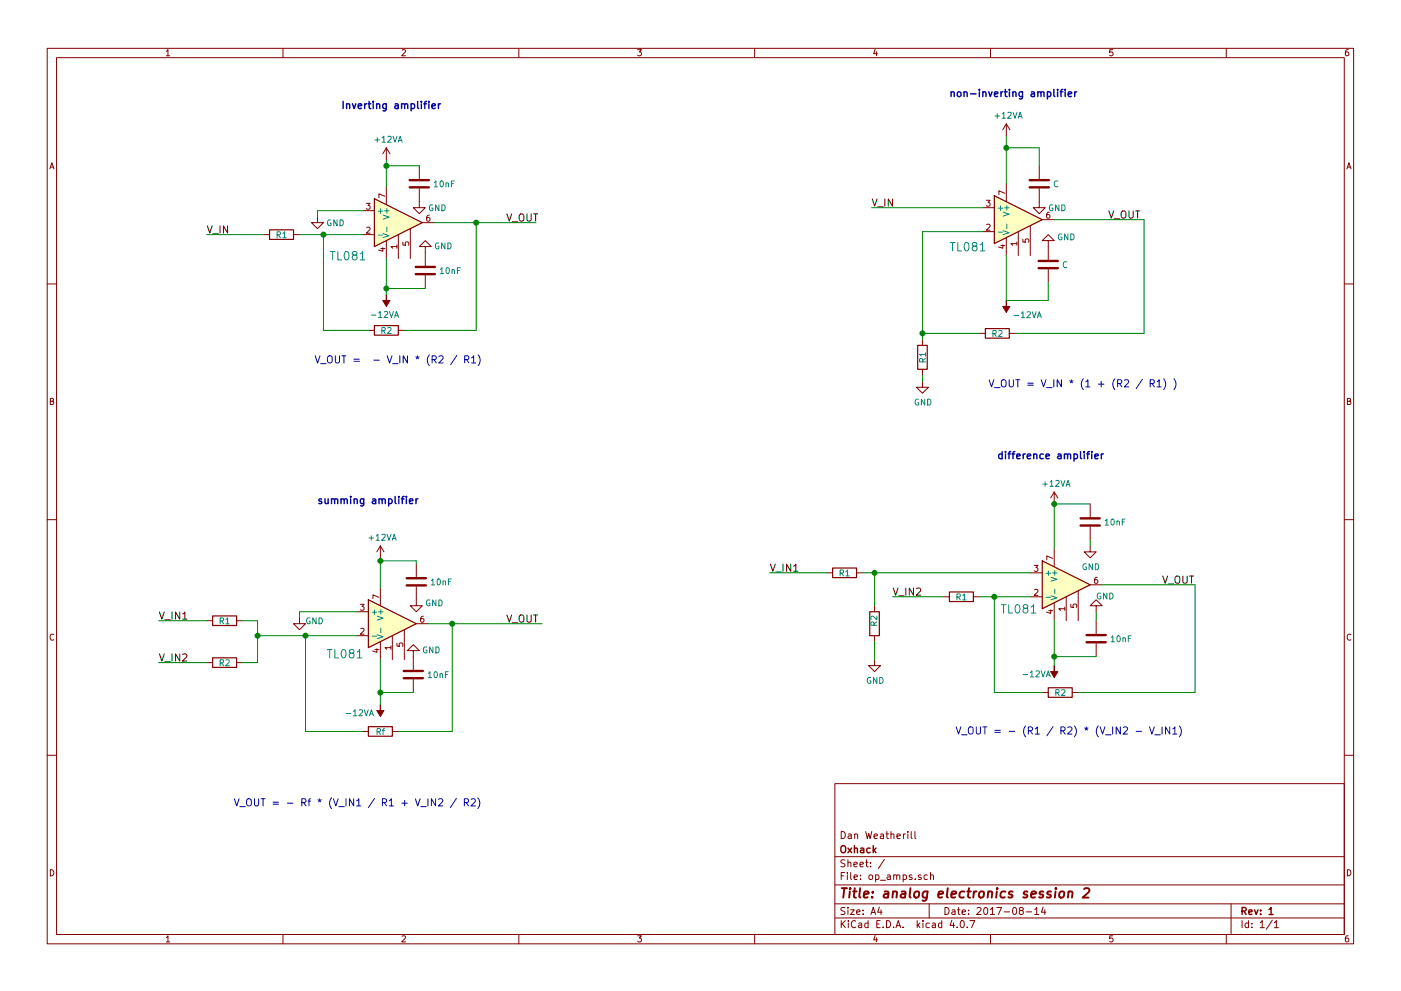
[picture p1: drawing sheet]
EESchema Schematic File Version 2
LIBS:power
LIBS:device
LIBS:switches
LIBS:relays
LIBS:motors
LIBS:transistors
LIBS:conn
LIBS:linear
LIBS:regul
LIBS:74xx
LIBS:cmos4000
LIBS:adc-dac
LIBS:memory
LIBS:xilinx
LIBS:microcontrollers
LIBS:dsp
LIBS:microchip
LIBS:analog_switches
LIBS:motorola
LIBS:texas
LIBS:intel
LIBS:audio
LIBS:interface
LIBS:digital-audio
LIBS:philips
LIBS:display
LIBS:cypress
LIBS:siliconi
LIBS:opto
LIBS:atmel
LIBS:contrib
LIBS:valves
EELAYER 25 0
EELAYER END
$Descr A4 11693 8268
encoding utf-8
Sheet 1 1
Title "analog electronics session 2"
Date "2017-08-14"
Rev "1"
Comp "Oxhack"
Comment1 "Dan Weatherill"
Comment2 ""
Comment3 ""
Comment4 ""
$EndDescr
$Comp
L TL081 U?
U 1 1
P 3325 1850
F 0 "U?" H 3866 1911 70  0001 L CNN
F 1 "TL081" H 2750 1575 70  0000 L CNN
F 2 "" H 3325 1850 60  0000 C CNN
F 3 "" H 3325 1850 60  0000 C CNN
	1    3325 1850
	1    0    0    -1  
$EndComp
$Comp
L R R?
U 1 1
P 2350 1950
F 0 "R?" V 2250 1950 50  0001 C CNN
F 1 "R1" V 2350 1950 50  0000 C CNN
F 2 "" V 2280 1950 30  0000 C CNN
F 3 "" H 2350 1950 30  0000 C CNN
	1    2350 1950
	0    1    1    0   
$EndComp
$Comp
L R R?
U 1 1
P 3225 2750
F 0 "R?" V 3125 2750 50  0001 C CNN
F 1 "R2" V 3225 2750 50  0000 C CNN
F 2 "" V 3155 2750 30  0000 C CNN
F 3 "" H 3225 2750 30  0000 C CNN
	1    3225 2750
	0    1    1    0   
$EndComp
$Comp
L GND #PWR?
U 1 1
P 2650 1800
F 0 "#PWR?" H 2650 1550 50  0001 C CNN
F 1 "GND" H 2800 1750 50  0000 C CNN
F 2 "" H 2650 1800 60  0000 C CNN
F 3 "" H 2650 1800 60  0000 C CNN
	1    2650 1800
	1    0    0    -1  
$EndComp
$Comp
L +12VA #PWR?
U 1 1
P 3225 1325
F 0 "#PWR?" H 3225 1175 50  0001 C CNN
F 1 "+12VA" H 3240 1498 50  0000 C CNN
F 2 "" H 3225 1325 60  0000 C CNN
F 3 "" H 3225 1325 60  0000 C CNN
	1    3225 1325
	1    0    0    -1  
$EndComp
$Comp
L -12VA #PWR?
U 1 1
P 3225 2450
F 0 "#PWR?" H 3225 2300 50  0001 C CNN
F 1 "-12VA" H 3240 2623 50  0000 C CNN
F 2 "" H 3225 2450 60  0000 C CNN
F 3 "" H 3225 2450 60  0000 C CNN
	1    3225 2450
	-1   0    0    1   
$EndComp
$Comp
L TL081 U?
U 1 1
P 8500 1825
F 0 "U?" H 9041 1886 70  0001 L CNN
F 1 "TL081" H 7925 1600 70  0000 L CNN
F 2 "" H 8500 1825 60  0000 C CNN
F 3 "" H 8500 1825 60  0000 C CNN
	1    8500 1825
	1    0    0    -1  
$EndComp
$Comp
L R R?
U 1 1
P 7700 2975
F 0 "R?" H 7770 3021 50  0001 L CNN
F 1 "R1" V 7700 2925 50  0000 L CNN
F 2 "" V 7630 2975 30  0000 C CNN
F 3 "" H 7700 2975 30  0000 C CNN
	1    7700 2975
	1    0    0    -1  
$EndComp
$Comp
L GND #PWR?
U 1 1
P 7700 3175
F 0 "#PWR?" H 7700 2925 50  0001 C CNN
F 1 "GND" H 7705 3002 50  0000 C CNN
F 2 "" H 7700 3175 60  0000 C CNN
F 3 "" H 7700 3175 60  0000 C CNN
	1    7700 3175
	1    0    0    -1  
$EndComp
$Comp
L R R?
U 1 1
P 8325 2775
F 0 "R?" V 8118 2775 50  0001 C CNN
F 1 "R2" V 8325 2775 50  0000 C CNN
F 2 "" V 8255 2775 30  0000 C CNN
F 3 "" H 8325 2775 30  0000 C CNN
	1    8325 2775
	0    1    1    0   
$EndComp
$Comp
L C C?
U 1 1
P 3500 1525
F 0 "C?" H 3615 1571 50  0001 L CNN
F 1 "10nF" H 3615 1525 50  0000 L CNN
F 2 "" H 3538 1375 30  0000 C CNN
F 3 "" H 3500 1525 60  0000 C CNN
	1    3500 1525
	1    0    0    -1  
$EndComp
$Comp
L C C?
U 1 1
P 3550 2250
F 0 "C?" H 3665 2296 50  0001 L CNN
F 1 "10nF" H 3665 2250 50  0000 L CNN
F 2 "" H 3588 2100 30  0000 C CNN
F 3 "" H 3550 2250 60  0000 C CNN
	1    3550 2250
	1    0    0    -1  
$EndComp
$Comp
L GND #PWR?
U 1 1
P 3500 1675
F 0 "#PWR?" H 3500 1425 50  0001 C CNN
F 1 "GND" H 3650 1625 50  0000 C CNN
F 2 "" H 3500 1675 60  0000 C CNN
F 3 "" H 3500 1675 60  0000 C CNN
	1    3500 1675
	1    0    0    -1  
$EndComp
$Comp
L GND #PWR?
U 1 1
P 3550 2100
F 0 "#PWR?" H 3550 1850 50  0001 C CNN
F 1 "GND" H 3400 2050 50  0000 C CNN
F 2 "" H 3550 2100 60  0000 C CNN
F 3 "" H 3550 2100 60  0000 C CNN
	1    3550 2100
	-1   0    0    1   
$EndComp
$Comp
L +12VA #PWR?
U 1 1
P 8400 1125
F 0 "#PWR?" H 8400 975 50  0001 C CNN
F 1 "+12VA" H 8415 1298 50  0000 C CNN
F 2 "" H 8400 1125 60  0000 C CNN
F 3 "" H 8400 1125 60  0000 C CNN
	1    8400 1125
	1    0    0    -1  
$EndComp
$Comp
L C C?
U 1 1
P 8675 1525
F 0 "C?" H 8790 1571 50  0001 L CNN
F 1 "C" H 8790 1525 50  0000 L CNN
F 2 "" H 8713 1375 30  0000 C CNN
F 3 "" H 8675 1525 60  0000 C CNN
	1    8675 1525
	1    0    0    -1  
$EndComp
$Comp
L GND #PWR?
U 1 1
P 8675 1675
F 0 "#PWR?" H 8675 1425 50  0001 C CNN
F 1 "GND" H 8825 1625 50  0000 C CNN
F 2 "" H 8675 1675 60  0000 C CNN
F 3 "" H 8675 1675 60  0000 C CNN
	1    8675 1675
	1    0    0    -1  
$EndComp
$Comp
L C C?
U 1 1
P 8750 2200
F 0 "C?" H 8865 2246 50  0001 L CNN
F 1 "C" H 8865 2200 50  0000 L CNN
F 2 "" H 8788 2050 30  0000 C CNN
F 3 "" H 8750 2200 60  0000 C CNN
	1    8750 2200
	1    0    0    -1  
$EndComp
$Comp
L GND #PWR?
U 1 1
P 8750 2050
F 0 "#PWR?" H 8750 1800 50  0001 C CNN
F 1 "GND" H 8600 1975 50  0000 C CNN
F 2 "" H 8750 2050 60  0000 C CNN
F 3 "" H 8750 2050 60  0000 C CNN
	1    8750 2050
	-1   0    0    1   
$EndComp
$Comp
L -12VA #PWR?
U 1 1
P 8400 2500
F 0 "#PWR?" H 8400 2350 50  0001 C CNN
F 1 "-12VA" H 8225 2625 50  0000 C CNN
F 2 "" H 8400 2500 60  0000 C CNN
F 3 "" H 8400 2500 60  0000 C CNN
	1    8400 2500
	-1   0    0    1   
$EndComp
$Comp
L TL081 U?
U 1 1
P 3275 5200
F 0 "U?" H 3816 5261 70  0001 L CNN
F 1 "TL081" H 2725 4950 70  0000 L CNN
F 2 "" H 3275 5200 60  0000 C CNN
F 3 "" H 3275 5200 60  0000 C CNN
	1    3275 5200
	1    0    0    -1  
$EndComp
$Comp
L GND #PWR?
U 1 1
P 2500 5150
F 0 "#PWR?" H 2500 4900 50  0001 C CNN
F 1 "GND" H 2625 5125 50  0000 C CNN
F 2 "" H 2500 5150 60  0000 C CNN
F 3 "" H 2500 5150 60  0000 C CNN
	1    2500 5150
	1    0    0    -1  
$EndComp
$Comp
L R R?
U 1 1
P 1875 5175
F 0 "R?" V 1775 5175 50  0001 C CNN
F 1 "R1" V 1875 5175 50  0000 C CNN
F 2 "" V 1805 5175 30  0000 C CNN
F 3 "" H 1875 5175 30  0000 C CNN
	1    1875 5175
	0    1    1    0   
$EndComp
$Comp
L R R?
U 1 1
P 1875 5525
F 0 "R?" V 1775 5525 50  0001 C CNN
F 1 "R2" V 1875 5525 50  0000 C CNN
F 2 "" V 1805 5525 30  0000 C CNN
F 3 "" H 1875 5525 30  0000 C CNN
	1    1875 5525
	0    1    1    0   
$EndComp
$Comp
L R R?
U 1 1
P 3175 6100
F 0 "R?" V 2968 6100 50  0001 C CNN
F 1 "Rf" V 3175 6100 50  0000 C CNN
F 2 "" V 3105 6100 30  0000 C CNN
F 3 "" H 3175 6100 30  0000 C CNN
	1    3175 6100
	0    1    1    0   
$EndComp
$Comp
L -12VA #PWR?
U 1 1
P 3175 5875
F 0 "#PWR?" H 3175 5725 50  0001 C CNN
F 1 "-12VA" H 3350 5950 50  0000 C CNN
F 2 "" H 3175 5875 60  0000 C CNN
F 3 "" H 3175 5875 60  0000 C CNN
	1    3175 5875
	-1   0    0    1   
$EndComp
$Comp
L C C?
U 1 1
P 3450 5625
F 0 "C?" H 3565 5671 50  0001 L CNN
F 1 "10nF" H 3565 5625 50  0000 L CNN
F 2 "" H 3488 5475 30  0000 C CNN
F 3 "" H 3450 5625 60  0000 C CNN
	1    3450 5625
	1    0    0    -1  
$EndComp
$Comp
L GND #PWR?
U 1 1
P 3450 5475
F 0 "#PWR?" H 3450 5225 50  0001 C CNN
F 1 "GND" H 3300 5425 50  0000 C CNN
F 2 "" H 3450 5475 60  0000 C CNN
F 3 "" H 3450 5475 60  0000 C CNN
	1    3450 5475
	-1   0    0    1   
$EndComp
$Comp
L +12VA #PWR?
U 1 1
P 3175 4650
F 0 "#PWR?" H 3175 4500 50  0001 C CNN
F 1 "+12VA" H 3190 4823 50  0000 C CNN
F 2 "" H 3175 4650 60  0000 C CNN
F 3 "" H 3175 4650 60  0000 C CNN
	1    3175 4650
	1    0    0    -1  
$EndComp
$Comp
L TL081 U?
U 1 1
P 8900 4875
F 0 "U?" H 9441 4936 70  0001 L CNN
F 1 "TL081" H 8350 4675 70  0000 L CNN
F 2 "" H 8900 4875 60  0000 C CNN
F 3 "" H 8900 4875 60  0000 C CNN
	1    8900 4875
	1    0    0    -1  
$EndComp
$Comp
L R R?
U 1 1
P 7050 4775
F 0 "R?" V 6975 4775 50  0001 C CNN
F 1 "R1" V 7050 4775 50  0000 C CNN
F 2 "" V 6980 4775 30  0000 C CNN
F 3 "" H 7050 4775 30  0000 C CNN
	1    7050 4775
	0    1    1    0   
$EndComp
$Comp
L R R?
U 1 1
P 7300 5200
F 0 "R?" H 7230 5154 50  0001 R CNN
F 1 "R2" V 7300 5225 50  0000 R CNN
F 2 "" V 7230 5200 30  0000 C CNN
F 3 "" H 7300 5200 30  0000 C CNN
	1    7300 5200
	-1   0    0    1   
$EndComp
$Comp
L GND #PWR?
U 1 1
P 7300 5500
F 0 "#PWR?" H 7300 5250 50  0001 C CNN
F 1 "GND" H 7305 5327 50  0000 C CNN
F 2 "" H 7300 5500 60  0000 C CNN
F 3 "" H 7300 5500 60  0000 C CNN
	1    7300 5500
	1    0    0    -1  
$EndComp
$Comp
L R R?
U 1 1
P 8025 4975
F 0 "R?" V 7950 4975 50  0001 C CNN
F 1 "R1" V 8025 4975 50  0000 C CNN
F 2 "" V 7955 4975 30  0000 C CNN
F 3 "" H 8025 4975 30  0000 C CNN
	1    8025 4975
	0    1    1    0   
$EndComp
$Comp
L R R?
U 1 1
P 8850 5775
F 0 "R?" V 8775 5775 50  0001 C CNN
F 1 "R2" V 8850 5775 50  0000 C CNN
F 2 "" V 8780 5775 30  0000 C CNN
F 3 "" H 8850 5775 30  0000 C CNN
	1    8850 5775
	0    1    1    0   
$EndComp
$Comp
L C C?
U 1 1
P 9150 5325
F 0 "C?" H 9265 5371 50  0001 L CNN
F 1 "10nF" H 9265 5325 50  0000 L CNN
F 2 "" H 9188 5175 30  0000 C CNN
F 3 "" H 9150 5325 60  0000 C CNN
	1    9150 5325
	1    0    0    -1  
$EndComp
$Comp
L C C?
U 1 1
P 9100 4350
F 0 "C?" H 9215 4396 50  0001 L CNN
F 1 "10nF" H 9215 4350 50  0000 L CNN
F 2 "" H 9138 4200 30  0000 C CNN
F 3 "" H 9100 4350 60  0000 C CNN
	1    9100 4350
	1    0    0    -1  
$EndComp
$Comp
L GND #PWR?
U 1 1
P 9100 4550
F 0 "#PWR?" H 9100 4300 50  0001 C CNN
F 1 "GND" H 9105 4377 50  0000 C CNN
F 2 "" H 9100 4550 60  0000 C CNN
F 3 "" H 9100 4550 60  0000 C CNN
	1    9100 4550
	1    0    0    -1  
$EndComp
$Comp
L GND #PWR?
U 1 1
P 9150 5100
F 0 "#PWR?" H 9150 4850 50  0001 C CNN
F 1 "GND" H 9075 4975 50  0000 C CNN
F 2 "" H 9150 5100 60  0000 C CNN
F 3 "" H 9150 5100 60  0000 C CNN
	1    9150 5100
	-1   0    0    1   
$EndComp
$Comp
L -12VA #PWR?
U 1 1
P 8800 5550
F 0 "#PWR?" H 8800 5400 50  0001 C CNN
F 1 "-12VA" H 8950 5625 50  0000 C CNN
F 2 "" H 8800 5550 60  0000 C CNN
F 3 "" H 8800 5550 60  0000 C CNN
	1    8800 5550
	-1   0    0    1   
$EndComp
$Comp
L +12VA #PWR?
U 1 1
P 8800 4200
F 0 "#PWR?" H 8800 4050 50  0001 C CNN
F 1 "+12VA" H 8815 4373 50  0000 C CNN
F 2 "" H 8800 4200 60  0000 C CNN
F 3 "" H 8800 4200 60  0000 C CNN
	1    8800 4200
	1    0    0    -1  
$EndComp
Text Notes 2850 900  0    60   ~ 12
Inverting amplifier
Text Notes 7925 800  0    60   ~ 12
non-inverting amplifier
Text Notes 2650 4200 0    60   ~ 12
summing amplifier
Text Notes 8325 3825 0    60   ~ 12
difference amplifier
$Comp
L C C?
U 1 1
P 3475 4850
F 0 "C?" H 3590 4896 50  0001 L CNN
F 1 "10nF" H 3590 4850 50  0000 L CNN
F 2 "" H 3513 4700 30  0000 C CNN
F 3 "" H 3475 4850 60  0000 C CNN
	1    3475 4850
	1    0    0    -1  
$EndComp
$Comp
L GND #PWR?
U 1 1
P 3475 5000
F 0 "#PWR?" H 3475 4750 50  0001 C CNN
F 1 "GND" H 3625 4975 50  0000 C CNN
F 2 "" H 3475 5000 60  0000 C CNN
F 3 "" H 3475 5000 60  0000 C CNN
	1    3475 5000
	1    0    0    -1  
$EndComp
Text Label 1725 1950 0    60   ~ 0
V_IN
Text Label 4225 1850 0    60   ~ 0
V_OUT
Text Label 7275 1725 0    60   ~ 0
V_IN
Text Label 9250 1825 0    60   ~ 0
V_OUT
Text Label 1325 5175 0    60   ~ 0
V_IN1
Text Label 1325 5525 0    60   ~ 0
V_IN2
Text Label 4225 5200 0    60   ~ 0
V_OUT
Text Label 6425 4775 0    60   ~ 0
V_IN1
Text Label 7450 4975 0    60   ~ 0
V_IN2
Text Label 9700 4875 0    60   ~ 0
V_OUT
Text Notes 2625 3025 0    60   ~ 0
V_OUT =  - V_IN * (R2 / R1)\n
Text Notes 8250 3225 0    60   ~ 0
V_OUT = V_IN * (1 + (R2 / R1) )
Text Notes 1950 6725 0    60   ~ 0
V_OUT = - Rf * (V_IN1 / R1 + V_IN2 / R2)
Text Notes 7975 6125 0    60   ~ 0
V_OUT = - (R1 / R2) * (V_IN2 - V_IN1)
Wire Wire Line
	2700 2750 3075 2750
Wire Wire Line
	3975 1850 3975 2750
Wire Wire Line
	3975 2750 3375 2750
Wire Wire Line
	3625 1850 4475 1850
Wire Wire Line
	2200 1950 1725 1950
Wire Wire Line
	2650 1750 3025 1750
Wire Wire Line
	2650 1750 2650 1800
Wire Wire Line
	3225 1325 3225 1550
Wire Wire Line
	3225 2150 3225 2450
Wire Wire Line
	7700 1925 7700 2825
Wire Wire Line
	7700 1925 8200 1925
Wire Wire Line
	8475 2775 9550 2775
Wire Wire Line
	9550 2775 9550 1825
Wire Wire Line
	9550 1825 8800 1825
Wire Wire Line
	3500 1375 3225 1375
Connection ~ 3225 1375
Wire Wire Line
	3225 2400 3550 2400
Connection ~ 3225 2400
Wire Wire Line
	7275 1725 8200 1725
Wire Wire Line
	8400 1125 8400 1525
Wire Wire Line
	8400 1225 8675 1225
Wire Wire Line
	8675 1225 8675 1375
Connection ~ 8400 1225
Wire Wire Line
	8400 2125 8400 2500
Wire Wire Line
	8400 2500 8750 2500
Wire Wire Line
	8750 2500 8750 2350
Wire Wire Line
	2500 5150 2500 5100
Wire Wire Line
	2500 5100 2975 5100
Wire Wire Line
	2025 5175 2150 5175
Wire Wire Line
	2150 5175 2150 5525
Wire Wire Line
	2150 5300 2975 5300
Wire Wire Line
	2150 5525 2025 5525
Connection ~ 2150 5300
Wire Wire Line
	1325 5175 1725 5175
Wire Wire Line
	1725 5525 1325 5525
Wire Wire Line
	2550 5300 2550 6100
Wire Wire Line
	2550 6100 3025 6100
Connection ~ 2550 5300
Wire Wire Line
	3775 5200 3775 6100
Wire Wire Line
	3775 6100 3325 6100
Wire Wire Line
	3575 5200 4525 5200
Wire Wire Line
	3175 5500 3175 5875
Wire Wire Line
	3175 5775 3450 5775
Connection ~ 3175 5775
Wire Wire Line
	3175 4650 3175 4900
Wire Wire Line
	7300 5500 7300 5350
Wire Wire Line
	7200 4775 8600 4775
Wire Wire Line
	7300 4775 7300 5050
Wire Wire Line
	6900 4775 6425 4775
Connection ~ 7300 4775
Wire Wire Line
	8175 4975 8600 4975
Wire Wire Line
	8300 4975 8300 5775
Wire Wire Line
	8300 5775 8700 5775
Connection ~ 8300 4975
Wire Wire Line
	9000 5775 9975 5775
Wire Wire Line
	9975 5775 9975 4875
Wire Wire Line
	9975 4875 9200 4875
Wire Wire Line
	7875 4975 7450 4975
Wire Wire Line
	8800 4200 8800 4575
Wire Wire Line
	8800 4200 9100 4200
Wire Wire Line
	9100 4500 9100 4550
Wire Wire Line
	9150 5100 9150 5175
Wire Wire Line
	8800 5175 8800 5550
Wire Wire Line
	8800 5475 9150 5475
Connection ~ 8800 4200
Connection ~ 8800 5475
Wire Wire Line
	3175 4675 3475 4675
Wire Wire Line
	3475 4675 3475 4700
Connection ~ 3175 4675
Wire Wire Line
	7700 3125 7700 3175
Wire Wire Line
	8175 2775 7700 2775
Connection ~ 7700 2775
Connection ~ 3775 5200
Connection ~ 3975 1850
Wire Wire Line
	3025 1950 2500 1950
Wire Wire Line
	2700 2750 2700 1950
Connection ~ 2700 1950
$EndSCHEMATC
